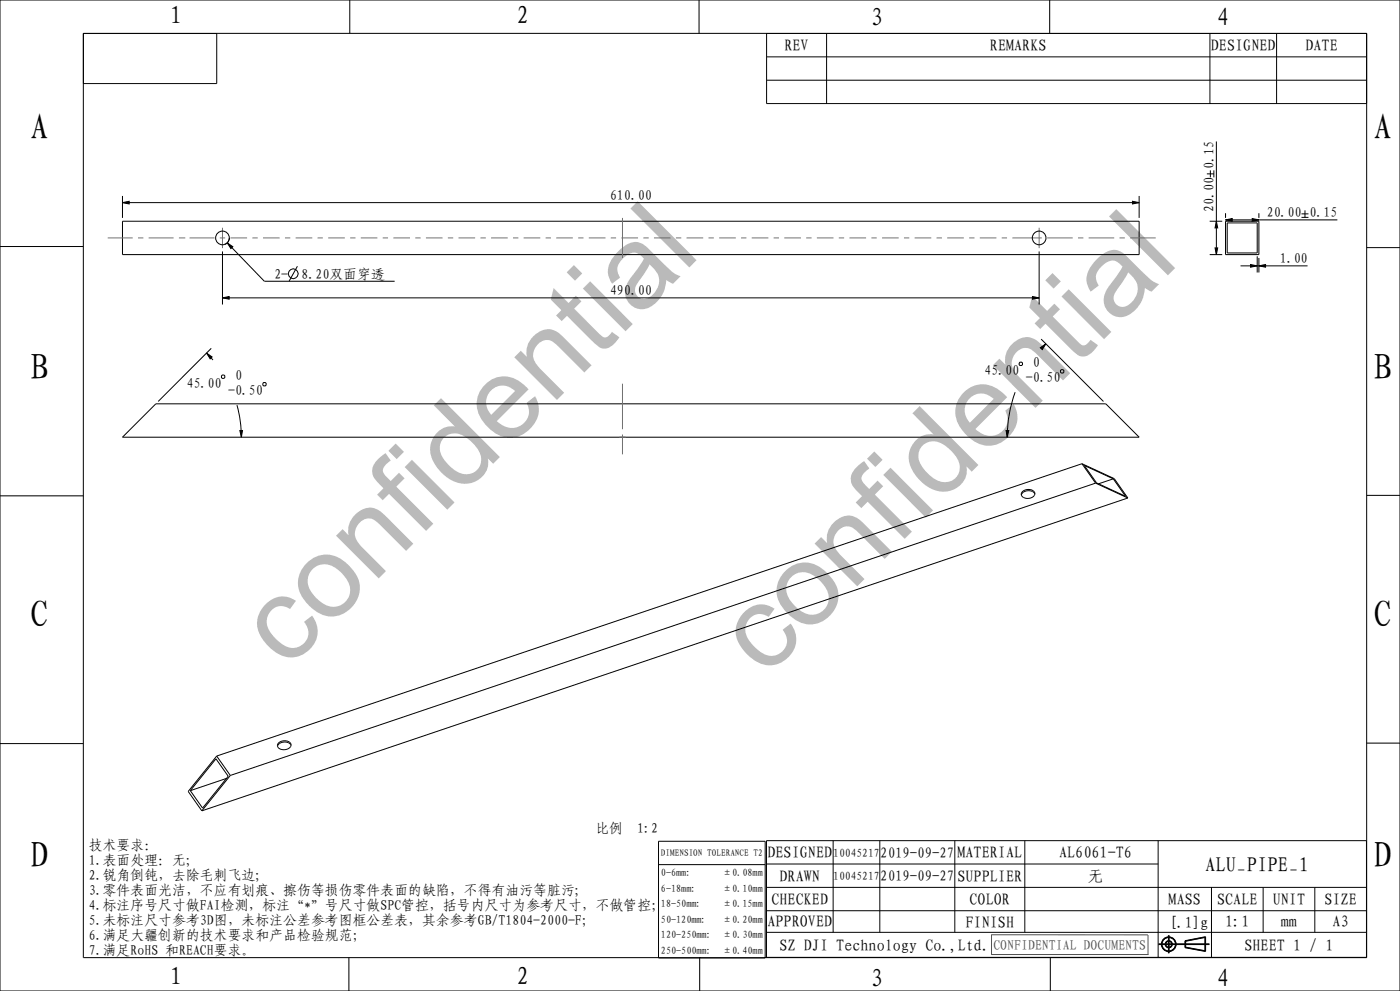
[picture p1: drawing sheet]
<svg xmlns="http://www.w3.org/2000/svg" width="420mm" height="297mm" viewBox="0 0 420 297" stroke-linecap="round" stroke-linejoin="round" font-family="sans-serif">
<g fill="none" stroke="#000" stroke-width=".3">
<path d="M0 0h420v297h-420zM25 10h385v277h-385zM25 10h40v15h-40zM104.9 0v10M209.7 0v10M230 10h180v21h-180zM230 17h180M248 10v21M314.9 0v10M363 10v21M383 10v21M230 24h180"/>
<path d="M36.7 58.7v6.6M341.7 58.7v6.6M362.1 52.1h2.1M363.1 51.1v2.1M364.2 51.1v2.1M364.9 42.4v33.9M0 73.9h25M36.7 60.7l2-.4v.8zM36.7 66.3h305v10h-305zM36.7 60.7h305M66.7 75.4v15.9M68.2 72.8l1.6 1.1-.5 .6z"/>
<path d="M68.2 72.8l11.1 11.5h39.1M68.8 71.3a2.05 2.05 0 0 1-1.4 2M89.2 79.8l-2.5 4.5M311.7 75.4v15.9M339.7 60.3l2 .4-2 .4zM362.9 76.3h3.8M362.9 66.3h3.8M364.5 74.3h.8l-.4 2zM364.9 66.3l.4 2h-.8zM367.7 65.9l2-.4v.8zM367.7 66.3h10v10h-10zM367.7 63.9v1.4"/>
<path d="M367.7 65.9h33.5M368.2 66.8h9v9h-9zM372.2 79.7h20.1M375.2 79.3l2 .4-2 .4zM375.7 65.5l2 .4-2 .4zM377.2 76.8v4.9M377.7 79.7l2-.4v.8zM377.7 63.9v1.4M377.7 77.3v4.4M390.4 64.1h2.1M390.4 65.1h2.1M391.5 63v2.1"/>
<path d="M410 74.2h10M66.7 89.3l2-.4v.8zM66.7 89.3h245M309.7 88.9l2 .4-2 .4zM62 105.8l1.6 1.2-.6 .5zM62 105.8l1.9 2.1M63.4 104.4l-15.9 15.9M66.7 112.4h.5l.2 .2v.5l-.2 .3h-.5l-.3-.3v-.5zM79.1 114.6h.5l.2 .3v.5l-.2 .2h-.5l-.3-.2v-.5zM304.5 117.5a39.6 39.6 0 0 0-2.3 13.5M306 108.5h.5l.2 .3v.5l-.2 .2h-.5l-.3-.2v-.5zM312.1 104.2l1.7-1.2-1.1 1.8z"/>
<path d="M312.3 101.6l18.7 18.7M313.8 103l-1 1M318.4 110.8h.5l.3 .2v.5l-.3 .3h-.5l-.2-.3v-.5zM46.7 121h285l10 10h-305zM71.1 121.4l1 4.8 .3 4.8M72 129h.8l-.4 2zM301.8 129h.8l-.4 2zM324.6 139l-259.6 87.6M324.6 139l9.7 4.4 4 5.9M324.6 139l4.1 5.8M325.3 139.5l8.7 4 3.7 5.2-8.7-4zM0 148.6h25"/>
<path d="M328.7 144.8l-259.6 87.6M328.7 144.8l9.6 4.5M334 143.5l-4.4 1.5M338.3 149.3l-277.7 93.7M410 148.5h10M0 222.9h25M64.8 227.4l3.7 5.2-7.7 9.6-3.7-5.2zM65 226.6l-8.5 10.6 4.1 5.8M65 226.6l4.1 5.8M67.9 233.3l-10.8 3.7M69.1 232.4l-8.5 10.6M410 222.7h10"/>
<path d="M197.6 252.1h32v35h-32zM197.6 259.1h32M229.9 251.9h180v35h-180zM229.9 258.9h117.5M249.9 251.9v27.5M263.9 251.9v27.5M286.4 251.9v27.5M307.4 251.9v27.5M347.4 251.9v35M229.9 265.9h180M229.9 272.9h180M229.9 279.4h180"/>
<path d="M363.4 265.9v21M378.9 265.9v13.5M394.4 265.9v13.5M104.7 287v10M209.9 287v10M315.1 287v10M347.6 283.1h15.2M347.6 283h15.2M347.6 282.9h15.2M350.5 280.3v5.4M350.6 280.3v5.4M350.7 280.3v5.4"/>
<path d="M355.5 281.9l6.2-1.2v4.5l-6.2-1.2zM355.6 282l6-1.2v4.2l-6-1.1zM355.7 282.1l5.8-1.1v3.9l-5.8-1z"/>
<circle cx="87.9" cy="82" r="1.47"/>
<circle cx="350.6" cy="283" r="2.21"/>
<circle cx="350.6" cy="283" r="2.11"/>
<circle cx="350.6" cy="283" r="2.01"/>
<circle cx="350.6" cy="283" r="1.08"/>
<circle cx="350.6" cy="283" r=".88"/>
<circle cx="350.6" cy="283" r=".98"/>
</g>
<g fill="#000">
<path d="M36.7 60.7l2-.4v.8zM68.2 72.8l1.6 1.1-.5 .6zM339.7 60.3l2 .4-2 .4zM364.9 66.3l.4 2h-.8zM364.5 74.3h.8l-.4 2zM367.7 65.9l2-.4v.8zM375.2 79.3l2 .4-2 .4zM375.7 65.5l2 .4-2 .4zM377.7 79.7l2-.4v.8zM66.7 89.3l2-.4v.8zM309.7 88.9l2 .4-2 .4zM62 105.8l1.6 1.2-.6 .5z"/>
<path d="M312.1 104.2l1.7-1.2-1.1 1.8zM72 129h.8l-.4 2zM301.8 129h.8l-.4 2z"/>
</g>
<path d="M297.3 280.1l47.1 .1v5.9M297.5 280.2v5.9M344.5 286.1h-47.1" fill="none" stroke="#4d4d4d" stroke-width=".3"/>
<!-- layer: 02___PRT_ALL_AXES -->
<g fill="none" stroke="#707070" stroke-width=".3">
<path d="M32.3 71.3h7.5M41.4 71.3h1.6M44.6 71.3h7.5M53.7 71.3h1.6M55.3 71.3h.1M56.9 71.3h7.4M65.9 71.3h1.6M66.7 68.3v6.1M69.1 71.3h5M75.7 71.3h1.6M78.9 71.3h5M85.5 71.3h1.6"/>
<path d="M88.7 71.3h5M95.3 71.3h1.6M98.5 71.3h4.9M105 71.3h1.6M108.2 71.3h5M114.8 71.3h1.6M118 71.3h5M124.6 71.3h1.6M127.8 71.3h5M134.4 71.3h1.6M137.6 71.3h4.9M144.1 71.3h1.6"/>
<path d="M147.3 71.3h5M153.9 71.3h1.6M157.1 71.3h5M163.7 71.3h1.6M166.9 71.3h5M173.5 71.3h1.6M176.6 71.3h5M183.2 71.3h1.6M186.4 71.3h5M186.7 65.3v12M193 71.3h1.6M196.2 71.3h5"/>
<path d="M202.8 71.3h1.6M206 71.3h5M212.6 71.3h1.5M215.7 71.3h5M222.3 71.3h1.6M225.5 71.3h5M232.1 71.3h1.6M235.3 71.3h5M241.9 71.3h1.6M245.1 71.3h5M251.6 71.3h1.6M254.8 71.3h5"/>
<path d="M261.4 71.3h1.6M264.6 71.3h5M271.2 71.3h1.6M274.4 71.3h5M281 71.3h1.6M284.2 71.3h4.9M290.7 71.3h1.6M293.9 71.3h5M300.5 71.3h1.6M303.7 71.3h8.8M311.7 68.3v6.1M314.1 71.3h7.7"/>
<path d="M323.4 71.3h1.6M326.6 71.3h7.7M335.9 71.3h1.6M339 71.3h7.7M186.7 115v13.6M185.7 131h2M186.7 130.2v6"/>
</g>
<g fill="none" stroke="#000" stroke-width=".3">
<path d="M306.4 148.2h.1M306.4 148.2v.2M310.5 148.1l-.3-.5a2.62 2.62 0 0 0-3.7 .4l-.1 .4M310.5 148.1l-.3-.8a2.46 2.46 0 0 0-3.8 .6v.3M310.5 148.1l-.1 .1a2.48 2.48 0 0 1-3.9 .4l-.1-.2M83.2 223.5h.1M83.2 223.5l.1 .2M87.3 223.4l-.2-.4a2.62 2.62 0 0 0-3.7 .3l-.1 .4M87.3 223.4l-.2-.8a2.46 2.46 0 0 0-3.9 .6v.3M87.3 223.4v.1a2.48 2.48 0 0 1-3.9 .5l-.1-.3"/>
<circle cx="66.7" cy="71.3" r="2.05"/>
<circle cx="311.7" cy="71.3" r="2.05"/>
</g>
<g font-size="34.9" fill="#bababa">
<text x="85.9" y="201" transform="rotate(-45 85.9 201)">confidential</text>
<text x="229.5" y="203.4" transform="rotate(-45 229.5 203.4)">confidential</text>
</g>
<g font-size="11.1">
<text x="9" y="42">A</text>
<text x="412" y="42">A</text>
<text x="9" y="114">B</text>
<text x="412" y="114">B</text>
<text x="9" y="188">C</text>
<text x="412" y="188">C</text>
<text x="9" y="260">D</text>
<text x="412" y="260">D</text>
</g>
<g font-size="7.6">
<text x="51" y="7.2">1</text>
<text x="155" y="7.2">2</text>
<text x="261" y="7.8">3</text>
<text x="365" y="7.8">4</text>
<text x="51" y="295.2">1</text>
<text x="155" y="295.2">2</text>
<text x="261" y="295.8">3</text>
<text x="365" y="295.8">4</text>
</g>
<text font-size="6.3" x="361.5" y="261.2">ALU_PIPE_1</text>
<g font-size="4.9">
<text x="235.3" y="15.3">REV</text>
<text x="297" y="15.3">REMARKS</text>
<text x="363.3" y="15.3">DESIGNED</text>
<text x="391.6" y="15.3">DATE</text>
<text x="230.2" y="257.2">DESIGNED</text>
<text x="287.2" y="257.2">MATERIAL</text>
<text x="317.7" y="257.2">AL6061-T6</text>
<text x="233.9" y="264.2">DRAWN</text>
<text x="287.2" y="264.2">SUPPLIER</text>
<text x="326.2" y="264.2">无</text>
<text x="231.4" y="271.2">CHECKED</text>
<text x="290.9" y="271.2">COLOR</text>
<text x="350.6" y="271.2">MASS</text>
<text x="365.1" y="271.2">SCALE</text>
<text x="381.8" y="271.2">UNIT</text>
<text x="397.3" y="271.2">SIZE</text>
<text x="230.2" y="277.9">APPROVED</text>
<text x="289.7" y="278.2">FINISH</text>
<text x="367.5" y="277.9">1:1</text>
<text x="384.3" y="277.9">mm</text>
<text x="399.8" y="277.9">A3</text>
<text x="233.9" y="284.9">SZ DJI Technology Co.,Ltd.</text>
<text x="373.3" y="284.9">SHEET 1 / 1</text>
</g>
<text font-size="4.7" x="350.7" y="278.1">[.1]g</text>
<g font-size="4.4">
<text x="264.1" y="257">2019-09-27</text>
<text x="264.1" y="264">2019-09-27</text>
</g>
<g font-size="4.2">
<text x="364.2" y="50.7" transform="rotate(-90 364.2 50.7)">0.15</text>
<text x="183" y="60">610.00</text>
<text x="364.2" y="63.6" transform="rotate(-90 364.2 63.6)">20.00</text>
<text x="380" y="65.1">20.00</text>
<text x="392.9" y="65.1">0.15</text>
<text x="82.3" y="83.5">2-</text>
<text x="90.5" y="83.5">8.20双面穿透</text>
<text x="383.9" y="78.9">1.00</text>
<text x="183" y="88.5">490.00</text>
<text x="70.5" y="113.9">0</text>
<text x="295.3" y="112.3">45.00</text>
<text x="309.8" y="110">0</text>
<text x="56" y="116.1">45.00</text>
<text x="68.4" y="118.4">-0.50</text>
<text x="307.7" y="114.5">-0.50</text>
<text x="178.7" y="249.6">比例</text>
<text x="191.2" y="249.6">1:2</text>
<text x="26.7" y="254.8">技术要求：</text>
<text x="26.7" y="259.3">1.表面处理：无;</text>
<text x="26.7" y="263.8">2.锐角倒钝，去除毛刺飞边;</text>
<text x="26.7" y="268.3">3.零件表面光洁，不应有划痕、擦伤等损伤零件表面的缺陷，不得有油污等脏污;</text>
<text x="26.7" y="272.8">4.标注序号尺寸做FAI检测，标注“*”号尺寸做SPC管控，括号内尺寸为参考尺寸，不做管控；</text>
<text x="26.7" y="277.3">5.未标注尺寸参考3D图，未标注公差参考图框公差表，其余参考GB/T1804-2000-F；</text>
<text x="26.7" y="281.8">6.满足大疆创新的技术要求和产品检验规范；</text>
<text x="26.7" y="286.3">7.满足RoHS 和REACH要求。</text>
</g>
<text font-size="4.2" fill="#4d4d4d" x="298" y="284.6">CONFIDENTIAL DOCUMENTS</text>
<g font-size="3.5">
<text x="250" y="256.7">10045217</text>
<text x="250" y="263.7">10045217</text>
</g>
<g font-size="3.1">
<text x="198.3" y="262.7">0-6mm:</text>
<text x="216.6" y="262.7">±0.08mm</text>
<text x="198.3" y="267.3">6-18mm:</text>
<text x="216.6" y="267.3">±0.10mm</text>
<text x="198.3" y="271.9">18-50mm:</text>
<text x="216.6" y="271.9">±0.15mm</text>
<text x="198.3" y="276.5">50-120mm:</text>
<text x="198.3" y="281.1">120-250mm:</text>
<text x="216.6" y="276.5">±0.20mm</text>
<text x="216.6" y="281.1">±0.30mm</text>
<text x="198.3" y="285.8">250-500mm:</text>
<text x="216.6" y="285.8">±0.40mm</text>
</g>
<text font-size="2.8" x="198.3" y="256.6">DIMENSION TOLERANCE T2</text>
</svg>
